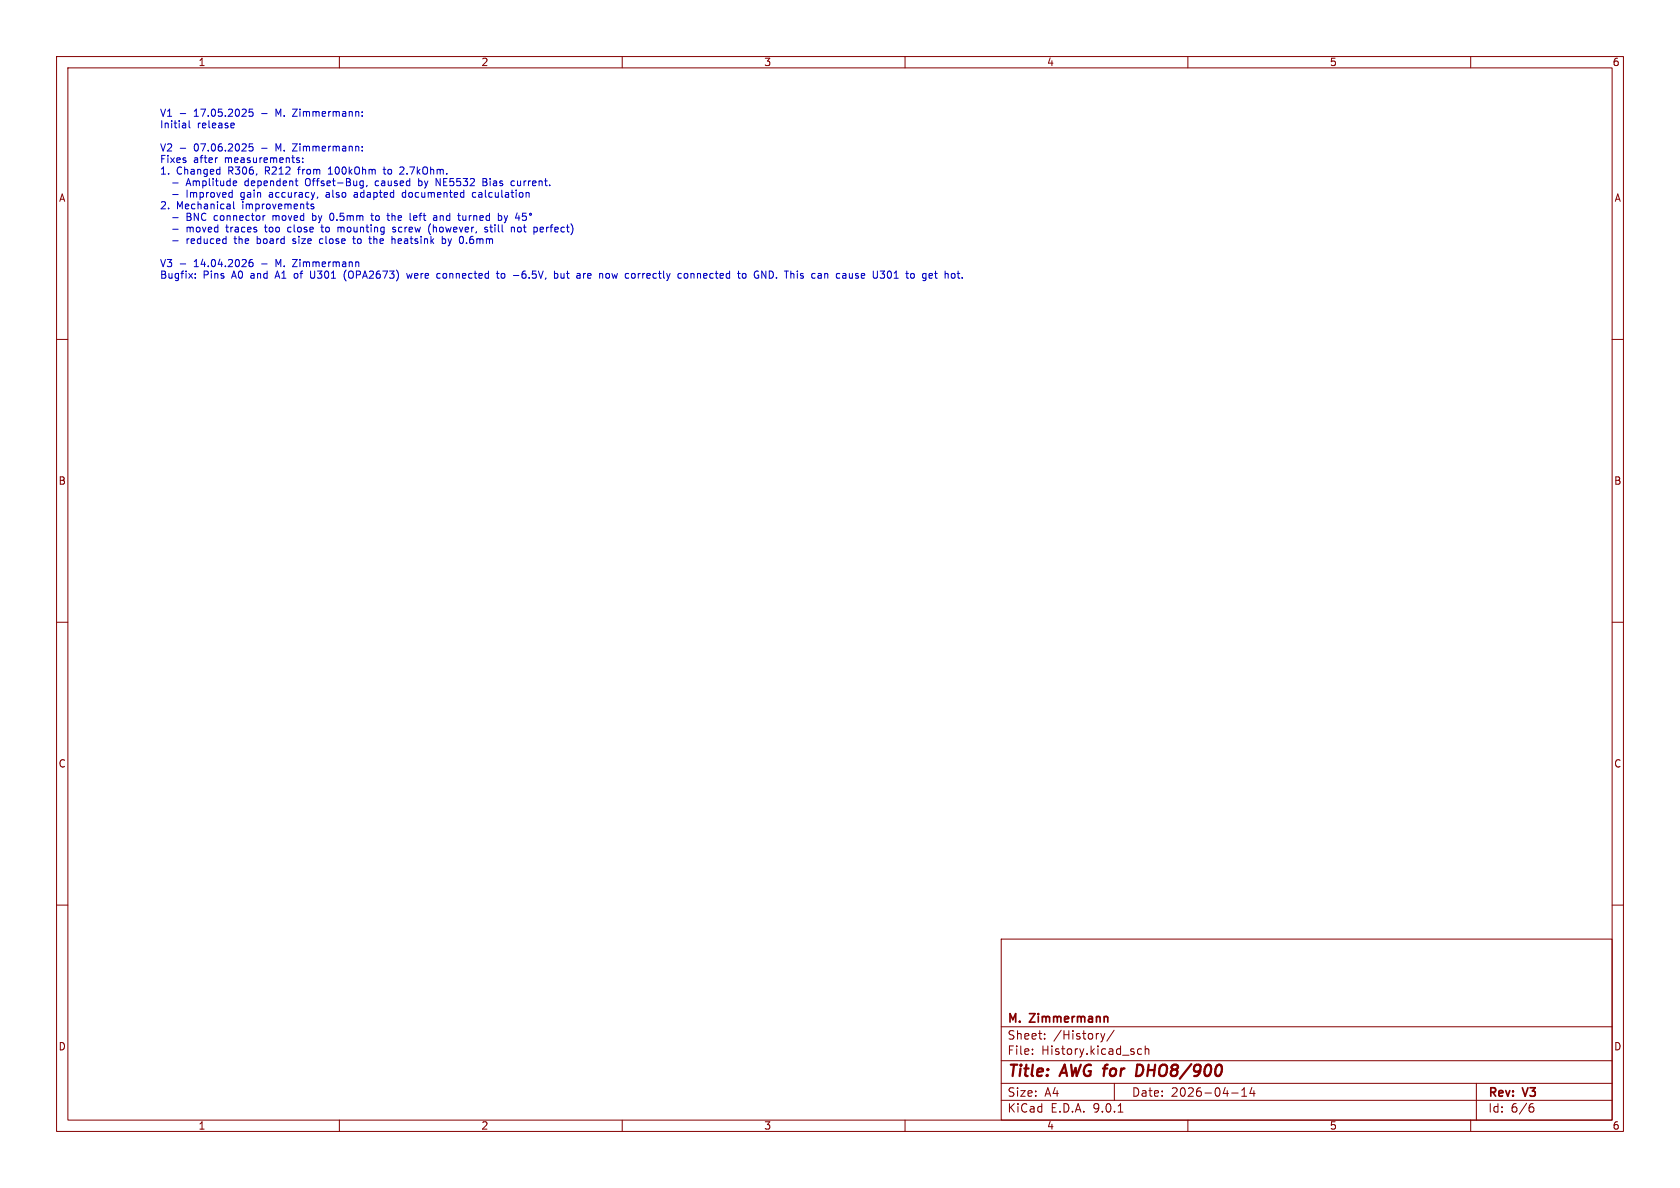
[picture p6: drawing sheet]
<svg xmlns="http://www.w3.org/2000/svg" width="297mm" height="210mm" viewBox="0 0 297 210" stroke-linecap="round" stroke-linejoin="round" font-family="sans-serif">
<g fill="none" stroke="#840000" stroke-width=".18">
<path d="M10 10h277v190h-277zM12 12h273v186h-273zM60 10v2M110 10v2M160 10v2M210 10v2M260 10v2M10 60h2M285 60h2M10 110h2M285 110h2M10 160h2"/>
<path d="M177 166h108v32h-108zM285 160h2M60 198v2M110 198v2M160 198v2M177 194.5h108M177 191.5h108M177 187.5h108M177 181.5h108M182.5 186.3v.1M182.5 185.5v.1M184.7 183.6v.1"/>
<path d="M184.7 182.8v.1M194.6 182.7l.4 1M195 183.7l-.2 .4-.2 .1M195.3 182.7l-.3 1M197 182.1l-1.3 2M197 191.5v3M197.7 196.6h.8M201.8 185.5l-.4-.1-.3 .3v.4l.1 .2h.6M202.5 185.5l.2-.1 .3 .1 .1 .9M202.5 184.9v1.5M210 198v2M217.7 193.2h1.2"/>
<path d="M219.5 193.8h.9M219.5 192.7l.5-.4v1.5M221.3 192.2l-.3 1.1h.9M221.7 192.8v1M260 198v2M261 191.5v6.5M270.6 195.7h.4l.2 .3-.1 .5-.5 .1M271 195.1l-.4 .1"/>
</g>
<path d="M201.8 188.3l-.7-.1-.3 2h.5l.5-.3" fill="none" stroke="#840000" stroke-width=".4"/>
<g fill="none" stroke="#0000c2" stroke-width=".18">
<path d="M44.7 19.3h-.6l-.1 .6 .2-.1h.4l.1 .2v.4l-.2 .2-.5-.2M51.7 19.3h.8l-.8 1.3h.8M64 19.8v.1M31.9 20.1h.9M31.9 26.2h.9M32.8 21.8v.8M32.8 22.5l-.1 .1M32.8 22.1h-.1M33.4 21.3v1.1l.2 .2M38.3 27.9h.2M38.8 29.9l.1 .1M38.9 29.5v1.3"/>
<path d="M38.9 30.7l-.1 .1M40.6 36.1l.1 .8M40.7 36.9h-.1M40.7 36.4h-.1M41 21.8h.4v.3l-.6 .1M41.3 35.6v1.1l.2 .2M41.4 22.5l-.4 .1M41.7 32l.1 .3-.6 .1M41.8 32.8h-.1M44.7 25.4h-.6l-.1 .6 .2-.1 .4 .1 .1 .2v.4l-.2 .1-.5-.1M46.9 39.7l.1 1.2M47.8 34.4l-.2 .2 .2 .3"/>
<path d="M48.3 38.1v.9M48.3 38.2h.1M51.7 25.4h.8l-.8 1.3h.8M52.5 28h.4M52.5 28.3l.4 .1 .1 .2-.2 .1h-.4M53.5 28.6v.1M53.5 28v.1M54.2 31.6a.9 .9 0 0 0 0 1.2M54.5 36.9h.1M55 36.1v.3l.4 .2 .1 .1-.2 .2h-.3M55.3 37.7v1.3M55.3 38.9l.3 .1"/>
<path d="M55.6 38.1l-.3 .1M56.9 39.7v1.1l.3 .2M58 30.8h.8M58.1 34.4h-.3l-.2 .2 .1 .2 .4 .1M58.3 29.7l-.3 .2M58.5 38.9h.3M58.5 37.8h.3M63.2 34.3l-.4 .1-.2 .2 .2 .3 .4-.1M63.9 32h.3M64 20.4v.2M64 25.9v.1M64 26.6v.1"/>
<path d="M64.2 32v1l-.2 .3M64.2 32.8h-.3M64.9 32.8l-.1 .2M65.5 38.1h.5M65.7 37.7v1.1l.3 .2M66.8 32h-.3l-.2 .2 .1 .5 .4 .1M67.7 29.9h.5M67.9 29.5v1.1l.3 .2M69.3 37.7v1.3M69.5 38.1l-.2 .1M70.7 29.6h.6M71.4 30.1l-.8 .7h.8"/>
<path d="M71.7 34.1l-.3-.1-.3 .3 .1 .5h.5M71.7 33.6v1.3M73.7 38.2l-.4-.1-.2 .2 .1 .6h.5M73.7 38.4l-.6 .1M74 32h.4l.2 .1M74 31.6v1.2M74.6 32.7l-.2 .1h-.4M76.6 39.7v1.3M77 38.1l.2 .2v.7M77.1 31.6l.7 1.2v-1.2M77.2 38.9l-.4 .1M77.2 38.4l-.4 .1"/>
<path d="M77.8 38.1v.9M78 38.1l-.2 .1M82.4 38.8l-.2 .2-.3-.1M82.4 38.1v.9M84.1 34.1l-.4-.1-.2 .3 .1 .5h.5M85.4 31.6h.4l.2 .2-.2 .4 .2 .1 .1 .3-.2 .2h-.5zM85.4 32.2h.4M86.8 39.7v1.1l.3 .2M88.6 38.2v.6M89.1 38.1l.3 .9M89.4 39l-.3 .4M89.7 38.1l-.3 .9"/>
<path d="M90.6 32h.3M90.9 32.8h-.3M92.4 37.7h.6M92.5 38.2h.3l.3 .2-.2 .5-.4 .1M31.9 46.7h.9M34.5 49.1v.1M34.5 48.4v.1M44.6 45.9h-.3a.86 .86 0 0 0 0 1.2l.4-.1v-.4l-.2-.2h-.2l-.3 .2M45.5 41.8v1.3M45.5 43l.1 .1M45.6 42.2l-.1 .1M46.7 40.2h.5"/>
<path d="M51.3 40.2h-.3l-.1 .2v.5l.4 .1M51.7 45.9h.8l-.8 1.2h.8M51.8 43l.3 .1M52.1 42.2l-.3 .2v.2h.3M52.1 48.4l-.1 .2 .1 .5M54.9 47.9v1l.1 .2 .4 .1M57.1 42.3l-.4-.1-.2 .2 .1 .6h.5M59.9 40.2l.4 .1M60.3 40.3v.7M60.5 40.2l-.2 .1M61 48a1.47 1.47 0 0 0 .2 1.7M62.5 41.8v1.1l.3 .2"/>
<path d="M63.2 46.3l.2 .2v.6M66.1 41.8v1.3M66.2 42.3h-.1M69.8 42.3v.8M69.9 40.2h-.3l-.2 .1 .1 .2 .4 .1v.3h-.5M70.4 42.3v.7M71 42.5l-.6 .1M71.9 48.3l.2 .9 .3-.6 .2 .6 .3-.9M76.1 41.4v.1M77 40.2l-.4 .1M77.5 48.3l.3 .1M77.8 49.1l-.3 .1"/>
<path d="M78.2 41.8v1.3M78.7 42.3l.1 .1-.1 .5-.2 .2-.3-.1M79.2 42.2l.3 .9-.3 .4M82.5 42.9v.2M86.2 40.2h-.3l-.2 .1v.2l.5 .1v.3h-.5M86.6 40.2h.5M87.7 48.3h.5M87.9 47.9v1.1l.3 .2M89 48.3l-.3 .1-.1 .2v.5l.4 .1M90.8 48.7h.9M90.9 40.2v.8M91.6 40.2l-.1 .2 .1 .5 .1 .1 .3-.1"/>
<path d="M95.5 40.6l.6-.1-.1-.3h-.3l-.2 .1v.6h.5M98 48.4l.4-.1 .2 .3-.1 .5h-.5M98 47.9v1.3M99.2 48.3v.8h.5M103.2 48.3v.9M103.5 48.3l-.3 .3M107.3 48.3l.3 .1 .2 .2-.1 .5-.4 .1M112.2 48.5v.6M121 48.5l.2-.2 .3 .2 .1 .4-.1 .2-.3 .1-.2-.1zM122.2 48.3v.9M122.3 48.3l-.1 .2M131.3 48.4l.3-.1 .3 .3-.1 .5-.2 .1-.3-.1"/>
<path d="M136.3 47.9h-.3v1.3h.3M146.2 48.3l.1 .2v.7M150.7 48.3v.9M150.7 49.1l-.2 .1M157 48l.2-.1a.68 .68 0 0 1 .4 .7 .68 .68 0 0 1-.4 .6l-.2-.1M163.7 48.4l-.4-.1-.2 .3 .1 .5h.5M163.7 48.3v1.1l-.2 .2-.3-.1"/>
<circle cx="93.8" cy="37.9" r=".18"/>
</g>
<g font-size="2.8" fill="#840000">
<text x="178" y="190.9">Title:</text>
<text x="187.7" y="190.9">AWG for</text>
<text x="202.5" y="190.9">DHO8/900</text>
</g>
<g font-size="2.1" fill="#840000">
<text x="178" y="184">Sheet:</text>
<text x="178" y="181.2">M.</text>
<text x="182.2" y="181.2">Zimmermann</text>
<text x="186.2" y="184">/History/</text>
<text x="178" y="186.7">File:</text>
<text x="184.1" y="186.7">History.kicad_sch</text>
<text x="178" y="196.9">KiCad</text>
<text x="178" y="194.1">Size:</text>
<text x="184.7" y="194.1">A4</text>
<text x="185.7" y="196.9">E.D.A.</text>
<text x="193.3" y="196.9">9.0.1</text>
<text x="200" y="194.1">Date:</text>
<text x="207" y="194.1">2026-04-14</text>
<text x="263" y="194.3">Rev:</text>
<text x="263" y="196.9">Id:</text>
<text x="267.1" y="196.9">6/6</text>
<text x="269.4" y="194.3">V3</text>
</g>
<g font-size="1.8" fill="#840000">
<text x="35" y="11.9">1</text>
<text x="85" y="11.9">2</text>
<text x="135" y="11.9">3</text>
<text x="185" y="11.9">4</text>
<text x="235" y="11.9">5</text>
<text x="285" y="11.9">6</text>
<text x="10.3" y="35.9">A</text>
<text x="285.3" y="35.9">A</text>
<text x="10.3" y="85.9">B</text>
<text x="285.3" y="85.9">B</text>
<text x="10.3" y="135.9">C</text>
<text x="285.3" y="135.9">C</text>
<text x="10.3" y="185.9">D</text>
<text x="285.3" y="185.9">D</text>
<text x="35" y="199.9">1</text>
<text x="85" y="199.9">2</text>
<text x="135" y="199.9">3</text>
<text x="185" y="199.9">4</text>
<text x="235" y="199.9">5</text>
<text x="285" y="199.9">6</text>
</g>
<g font-size="1.8" fill="#0000c2">
<text x="28.2" y="20.8">V1</text>
<text x="28.2" y="22.9">Initial</text>
<text x="34.4" y="20.8">17.05.2025</text>
<text x="34.9" y="22.9">release</text>
<text x="46.5" y="20.8">-</text>
<text x="49.2" y="20.8">M.</text>
<text x="52.4" y="20.8">Zimmermann:</text>
<text x="28.2" y="27">V2</text>
<text x="28.2" y="29">Fixes</text>
<text x="34.2" y="29">after</text>
<text x="34.4" y="27">07.06.2025</text>
<text x="39.8" y="29">measurements:</text>
<text x="46.5" y="27">-</text>
<text x="49.2" y="27">M.</text>
<text x="52.4" y="27">Zimmermann:</text>
<text x="28.2" y="31.1">1.</text>
<text x="30.5" y="33.1">-</text>
<text x="30.5" y="35.2">-</text>
<text x="31.2" y="31.1">Changed</text>
<text x="33.3" y="33.1">Amplitude</text>
<text x="33.3" y="35.2">Improved</text>
<text x="40.5" y="31.1">R306,</text>
<text x="43" y="35.2">gain</text>
<text x="43.8" y="33.1">dependent</text>
<text x="47.1" y="31.1">R212</text>
<text x="48.3" y="35.2">accuracy,</text>
<text x="53.2" y="31.1">from</text>
<text x="54.7" y="33.1">Offset-Bug,</text>
<text x="58.5" y="35.2">also</text>
<text x="58.7" y="31.1">100kOhm</text>
<text x="63.7" y="35.2">adapted</text>
<text x="67.2" y="33.1">caused</text>
<text x="68.7" y="31.1">to</text>
<text x="71.8" y="31.1">2.7kOhm.</text>
<text x="72.4" y="35.2">documented</text>
<text x="75" y="33.1">by</text>
<text x="78.3" y="33.1">NE5532</text>
<text x="85" y="35.2">calculation</text>
<text x="86.8" y="33.1">Bias</text>
<text x="92" y="33.1">current.</text>
<text x="28.2" y="37.2">2.</text>
<text x="30.5" y="39.2">-</text>
<text x="30.5" y="41.3">-</text>
<text x="31.2" y="37.2">Mechanical</text>
<text x="33.3" y="39.2">BNC</text>
<text x="33.3" y="41.3">moved</text>
<text x="38.3" y="39.2">connector</text>
<text x="40.5" y="41.3">traces</text>
<text x="42.9" y="37.2">improvements</text>
<text x="47.5" y="41.3">too</text>
<text x="48.9" y="39.2">moved</text>
<text x="51.7" y="41.3">close</text>
<text x="56.1" y="39.2">by</text>
<text x="57.9" y="41.3">to</text>
<text x="59.4" y="39.2">0.5mm</text>
<text x="61" y="41.3">mounting</text>
<text x="67" y="39.2">to</text>
<text x="70" y="39.2">the</text>
<text x="70.9" y="41.3">screw</text>
<text x="74.1" y="39.2">left</text>
<text x="77.4" y="41.3">(however,</text>
<text x="78.5" y="39.2">and</text>
<text x="83.1" y="39.2">turned</text>
<text x="87.6" y="41.3">still</text>
<text x="90.3" y="39.2">by</text>
<text x="92.4" y="41.3">not</text>
<text x="96.6" y="41.3">perfect)</text>
<text x="28.2" y="47.4">V3</text>
<text x="30.5" y="43.3">-</text>
<text x="33.3" y="43.3">reduced</text>
<text x="34.4" y="47.4">14.04.2026</text>
<text x="41.9" y="43.3">the</text>
<text x="46.1" y="43.3">board</text>
<text x="46.5" y="47.4">-</text>
<text x="49.2" y="47.4">M.</text>
<text x="52.4" y="47.4">Zimmermann</text>
<text x="52.6" y="43.3">size</text>
<text x="57.6" y="43.3">close</text>
<text x="63.7" y="43.3">to</text>
<text x="66.8" y="43.3">the</text>
<text x="70.9" y="43.3">heatsink</text>
<text x="80" y="43.3">by</text>
<text x="83.3" y="43.3">0.6mm</text>
<text x="28.2" y="49.5">Bugfix:</text>
<text x="35.9" y="49.5">Pins</text>
<text x="41.1" y="49.5">A0</text>
<text x="44.6" y="49.5">and</text>
<text x="49.2" y="49.5">A1</text>
<text x="52.7" y="49.5">of</text>
<text x="55.7" y="49.5">U301</text>
<text x="61.8" y="49.5">(OPA2673)</text>
<text x="73.2" y="49.5">were</text>
<text x="78.7" y="49.5">connected</text>
<text x="89.6" y="49.5">to</text>
<text x="92.6" y="49.5">-6.5V,</text>
<text x="100.1" y="49.5">but</text>
<text x="104.3" y="49.5">are</text>
<text x="108.4" y="49.5">now</text>
<text x="113.2" y="49.5">correctly</text>
<text x="122.8" y="49.5">connected</text>
<text x="133.6" y="49.5">to</text>
<text x="136.7" y="49.5">GND. This</text>
<text x="147.2" y="49.5">can</text>
<text x="151.8" y="49.5">cause</text>
<text x="158.5" y="49.5">U301</text>
<text x="164.6" y="49.5">to</text>
<text x="167.6" y="49.5">get</text>
</g>
</svg>
